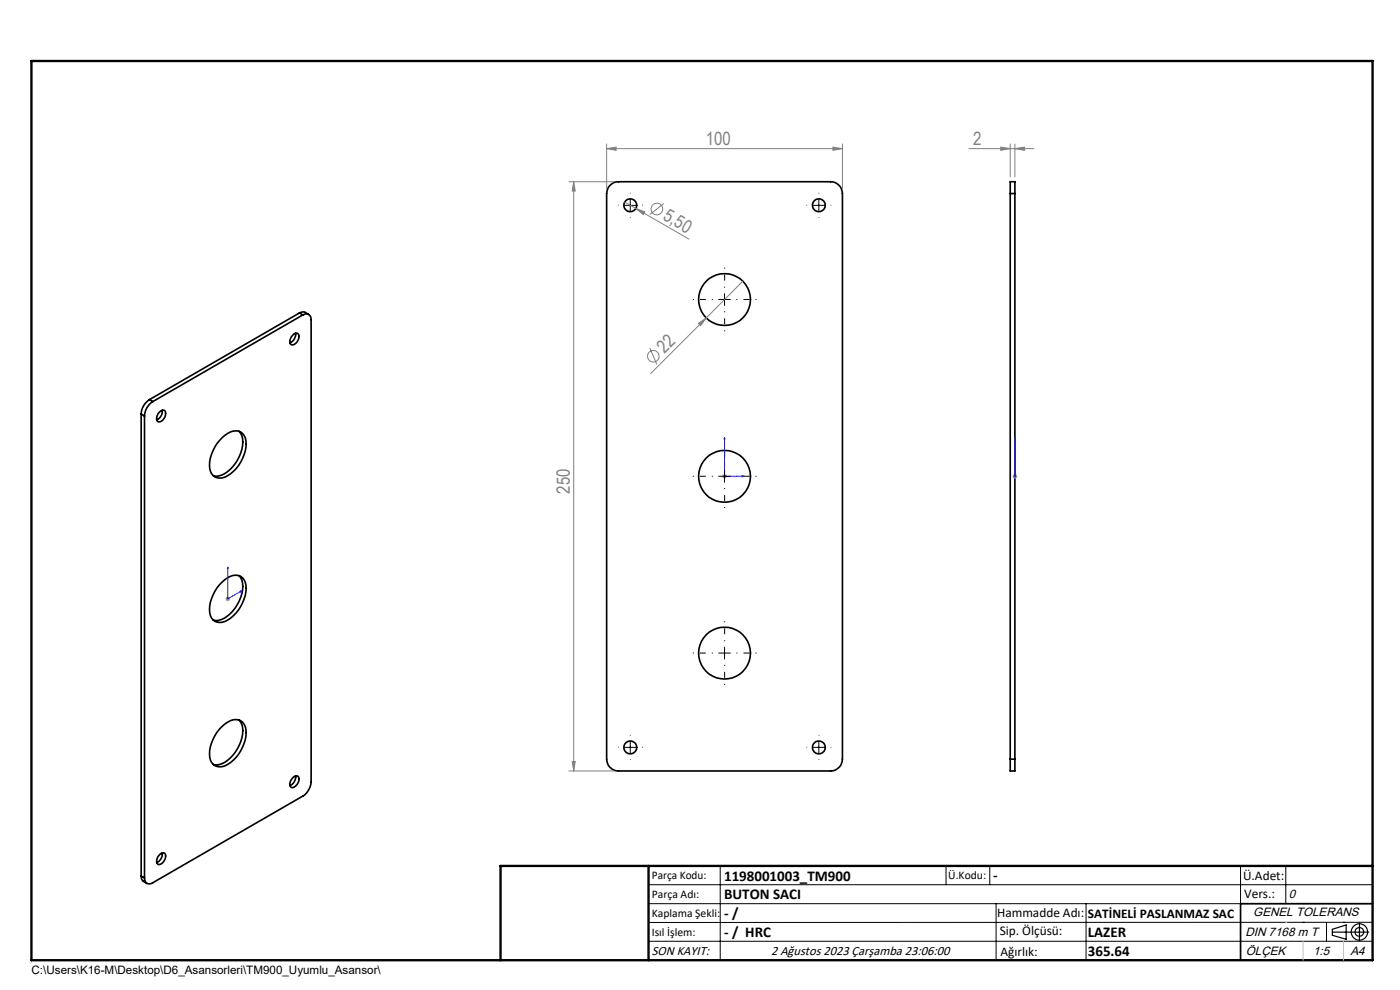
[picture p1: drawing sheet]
<svg xmlns="http://www.w3.org/2000/svg" width="297mm" height="210mm" viewBox="0 0 297 210" stroke-linecap="round" stroke-linejoin="round" font-family="sans-serif">
<g fill="none" stroke="#000" stroke-width=".35">
<path d="M129.4 39.3a2.32 2.32 0 0 1 1.8-.7h45a2.53 2.53 0 0 1 2.5 2.5v119.9a2.53 2.53 0 0 1-2.5 2.5h-45a2.53 2.53 0 0 1-2.5-2.5v-119.9a2.72 2.72 0 0 1 .7-1.8zM214.3 41.1v-2.5h1v2.5M214.3 41.1h1M214.3 41.1v119.9M215.3 41.1v119.9M62.1 71.1a.76 .76 0 0 1 1.3-.1 1.71 1.71 0 0 1-1.6 2.1 1.37 1.37 0 0 1 .3-2zM62.7 70.7a2.03 2.03 0 0 1-1.2 2M63.5 66.4l.4-.2a1.43 1.43 0 0 1 1.6 .5M63.5 66.4l.7 .4M63.5 66.4l-31.8 18.4M64.2 66.8a1.09 1.09 0 0 1 1.3-.1 1.09 1.09 0 0 1 .5 1.1v98a3.9 3.9 0 0 1-1.8 3.1l-31.8 18.3a1.06 1.06 0 0 1-1.2 .2 1.06 1.06 0 0 1-.5-1.2M64.2 66.8l-31.8 18.4"/>
<path d="M30 87.8l.7 .5M30 87.8v98M30.7 88.3v97.9M31.7 84.8a3.8 3.8 0 0 0-1.7 3M31.7 84.8l.7 .4M32.4 85.2a3.7 3.7 0 0 0-1.7 3.1M33.8 87.4a.76 .76 0 0 1 1.3-.1 1.71 1.71 0 0 1-1.6 2.2 1.45 1.45 0 0 1 .3-2.1zM34.4 87v.3a1.99 1.99 0 0 1-1.2 1.8M47.1 92.8a3.6 3.6 0 0 1 4-1.2 3.1 3.1 0 0 1 1.1 3.3 8 8 0 0 1-5.1 6.5 2.3 2.3 0 0 1-2.6-2.7 8.7 8.7 0 0 1 2.6-5.9zM50.7 91.5a4.2 4.2 0 0 1 .4 4.6 7.6 7.6 0 0 1-4.7 4.9l-1.2-.1M47.1 123.5a3.6 3.6 0 0 1 4-1.2 3.1 3.1 0 0 1 1.1 3.2 8 8 0 0 1-5.1 6.5 2.3 2.3 0 0 1-2.6-2.7 8.7 8.7 0 0 1 2.6-5.8zM50.7 122.1a4.2 4.2 0 0 1 .4 4.6 7.6 7.6 0 0 1-4.7 4.9l-1.2-.1"/>
<path d="M47.1 154.1a3.6 3.6 0 0 1 4-1.2 3.1 3.1 0 0 1 1.1 3.2 8 8 0 0 1-5.1 6.5 2.3 2.3 0 0 1-2.6-2.7 8.7 8.7 0 0 1 2.6-5.8zM50.7 152.7a4.2 4.2 0 0 1 .4 4.6 7.6 7.6 0 0 1-4.7 4.9h-1.2M62.4 164.7a.69 .69 0 0 1 .9 0 .69 .69 0 0 1 .1 1 1.65 1.65 0 0 1-1.6 1.3 1.37 1.37 0 0 1 .3-2zM62.7 164.6a2.03 2.03 0 0 1-1.2 2M214.3 161v2.5h1v-2.5M214.3 161h1M30 185.8a1.46 1.46 0 0 0 1.2 1.6M30 185.8l.7 .4M33.8 181.4a.76 .76 0 0 1 1.3-.2 1.75 1.75 0 0 1-1.6 2.2 1.45 1.45 0 0 1 .3-2zM34.4 180.9v.3a1.99 1.99 0 0 1-1.2 1.8M291.2 191.7h-28v12"/>
<circle cx="133.7" cy="43.5" r="1.37"/>
<circle cx="173.7" cy="43.5" r="1.37"/>
<circle cx="153.7" cy="63.6" r="5.5"/>
<circle cx="153.7" cy="101.1" r="5.5"/>
<circle cx="153.7" cy="138.6" r="5.5"/>
<circle cx="133.7" cy="158.5" r="1.37"/>
<circle cx="173.7" cy="158.5" r="1.37"/>
</g>
<g fill="none" stroke="#808080" stroke-width=".21">
<path d="M120.7 38.6h9.5M121.7 38.6l.3 1.9h-.6zM121.7 38.6v124.9M128.7 31.5l2-.3v.7zM128.7 31.5h50M128.7 30.5v9.5M176.7 31.2l2 .3-2 .4zM178.7 30.5v9.5M205.5 31.5h13.8M212.3 31.2l2 .3-2 .4zM214.3 30.5v7M215.3 31.5l2-.3v.7z"/>
<path d="M215.3 30.5v7M132.5 42.9l2.4 1.3M134.9 44.2l1.9 .7-.3 .6zM134.9 44.2l11.3 6.5M140.8 43.2l-2.9 2.3M157.6 59.6l-7.8 7.8M137.9 73.8l1.4 3.5M148.2 68.6l1.6-1.2-1.2 1.7zM149.8 67.4l-11.8 11.9M153.2 101h1M153.4 100.7l.7 .7M153.7 100.5v1.1"/>
<path d="M154.1 100.7l-.7 .7M214.8 101h1M214.9 100.7l.8 .7M215.3 100.5v1.1M215.7 100.7l-.8 .7M47.8 127h1M48 126.7l.7 .7M48.3 126.5v1M48.7 126.7l-.7 .7M120.7 163.5h9.5M121.4 161.5h.6l-.3 2z"/>
<circle cx="139.3" cy="44.3" r="1.24"/>
<circle cx="138.6" cy="75.6" r="1.23"/>
</g>
<g fill="none" stroke="#000" stroke-width=".25">
<path d="M282.6 197.7h7.8M282.6 197.1l3-.9v3l-3-.8zM288.4 195.8v3.8M106.2 203.7h185"/>
<circle cx="288.4" cy="197.7" r="1.74"/>
<circle cx="288.4" cy="197.7" r=".93"/>
</g>
<path d="M153.7 92.7l.1 .4h-.2zM153.7 92.7v8.3h4.2M215.3 92.7v.4v-.4M215.3 92.7v8.3M157.4 100.9l.5 .1-.5 .1zM215.3 100.9v.2zM215.3 101h.1M48.3 120.3v6.7l3-1.7M48.3 120.3l.1 .2-.1 .1zM51 125.4l.3-.1-.3 .3z" fill="none" stroke="#00f" stroke-width=".21"/>
<path d="M151.2 63.5h-4.2M153.7 61v-4.2M153.7 66v4.3M156.2 63.5h4.3M153.7 98.5v-4.2M151.2 101h-4.2M153.7 103.5v4.3M156.2 101h4.3M151.2 138.5h-4.2M153.7 136v-4.2M156.2 138.5h4.3M153.7 141v4.3" fill="none" stroke="#000" stroke-width=".21" stroke-dasharray="15.2 1.3 1.3 1.3" stroke-dashoffset="15" stroke-linecap="butt"/>
<g fill="none" stroke="#000" stroke-width=".21" stroke-dasharray="15.2 1.3 1.3 1.3" stroke-linecap="butt">
<path d="M131.2 43.5h-.1M133.7 41v-.1M133.7 46v.1M136.2 43.5h.1M171.2 43.5h-.1M173.7 41v-.1M173.7 46v.1M176.2 43.5h.1M131.2 158.5h-.1M133.7 156v-.1M136.2 158.5h.1M171.2 158.5h-.1"/>
<path d="M173.7 156v-.1M176.2 158.5h.1M133.7 161v.1M173.7 161v.1"/>
</g>
<g fill="none" stroke="#000" stroke-width=".21">
<path d="M132.5 43.6h2.5M133.7 42.3v2.5M172.5 43.6h2.4M173.7 42.3v2.5M152.5 63.5h2.4M153.7 62.3v2.5M153.7 99.8v2.5M152.5 101h2.4M152.5 138.5h2.4M153.7 137.3v2.5M132.5 158.5h2.5M133.7 157.3v2.5"/>
<path d="M172.5 158.5h2.4M173.7 157.3v2.5M137.6 187.7h153.6M137.6 191.7h153.6M137.6 199.7h153.6M152.8 183.7v20M200.7 183.7v4M210 183.7v4M211.3 191.7v12M230.4 191.7v12M263.2 183.7v20M272.8 183.7v8"/>
<path d="M276.4 195.6h.1M281.4 195.6v4.1M285 195.6h.1M291.2 195.6l-153.6 .1"/>
</g>
<path d="M6.7 12.9h284.5v190.8h-284.5zM137.6 183.7v20M291.2 183.7h-185v20" fill="none" stroke="#000" stroke-width=".5"/>
<path d="M276.4 199.7v4M285 199.7v4" fill="none" stroke="#c0c0c0" stroke-width=".21"/>
<path d="M272.8 195.6h.1" fill="none" stroke="#c0c0c0" stroke-width=".25"/>
<g fill="#00f">
<path d="M157.4 100.9l.5 .1-.5 .1zM153.7 92.7l.1 .4h-.2z"/>
<path d="M51 125.4l.3-.1-.3 .3zM48.3 120.3l.1 .2-.1 .1z"/>
<path d="M215.3 100.9v.2zM215.3 92.7v.4z"/>
</g>
<g fill="#808080">
<path d="M148.2 68.6l1.6-1.2-1.2 1.7z"/>
<path d="M134.9 44.2l1.9 .7-.3 .6z"/>
<path d="M215.3 31.5l2-.3v.7zM212.3 31.2l2 .3-2 .4z"/>
<path d="M128.7 31.5l2-.3v.7zM176.7 31.2l2 .3-2 .4z"/>
<path d="M121.7 38.6l.3 1.9h-.6zM121.4 161.5h.6l-.3 2z"/>
</g>
<g font-size="3.9" fill="#808080">
<text x="149.7" y="30.7">100</text>
<text x="206.4" y="30.7">2</text>
<text x="140.5" y="46.5" transform="rotate(30 140.5 46.5)">5,50</text>
<text x="141" y="75.1" transform="rotate(-45 141 75.1)">22</text>
<text x="120.9" y="104.7" transform="rotate(-90 120.9 104.7)">250</text>
</g>
<g font-size="3.2">
<text x="153.6" y="186.8">1198001003_TM900</text>
<text x="153.6" y="190.8">BUTON SACI</text>
<text x="210.7" y="186.6">-</text>
<text x="153.6" y="194.8">- /</text>
<text x="153.6" y="198.8">- / HRC</text>
<text x="230.8" y="198.7">LAZER</text>
<text x="230.8" y="202.8">365.64</text>
</g>
<g font-size="2.8">
<text x="263.7" y="186.7">Ü.Adet:</text>
<text x="263.9" y="190.5">Vers.:</text>
<text x="211.5" y="194.5">Hammadde Adı:</text>
<text x="230.8" y="194.7">SATİNELİ PASLANMAZ SAC</text>
<text x="138.3" y="202.6">SON KAYIT:</text>
<text x="163.6" y="202.6">2 Ağustos 2023 Çarşamba 23:06:00</text>
<text x="212.1" y="198.4">Sip. Ölçüsü:</text>
<text x="212.2" y="202.7">Ağırlık:</text>
</g>
<g font-size="2.6">
<text x="273.4" y="190.4">0</text>
<text x="265.9" y="194.4">GENEL TOLERANS</text>
<text x="264.2" y="198.5">DIN 7168 m T</text>
<text x="264.3" y="202.6">ÖLÇEK</text>
<text x="278.5" y="202.6">1:5</text>
<text x="286.5" y="202.6">A4</text>
</g>
<g font-size="2.5">
<text x="138.3" y="186.4">Parça Kodu:</text>
<text x="138.3" y="190.5">Parça Adı:</text>
<text x="201.2" y="186.5">Ü.Kodu:</text>
<text x="138.3" y="194.5">Kaplama Şekli:</text>
<text x="138.3" y="198.6">Isıl İşlem:</text>
<text x="6.7" y="206.7">C:\Users\K16-M\Desktop\D6_Asansorleri\TM900_Uyumlu_Asansor\</text>
</g>
</svg>
